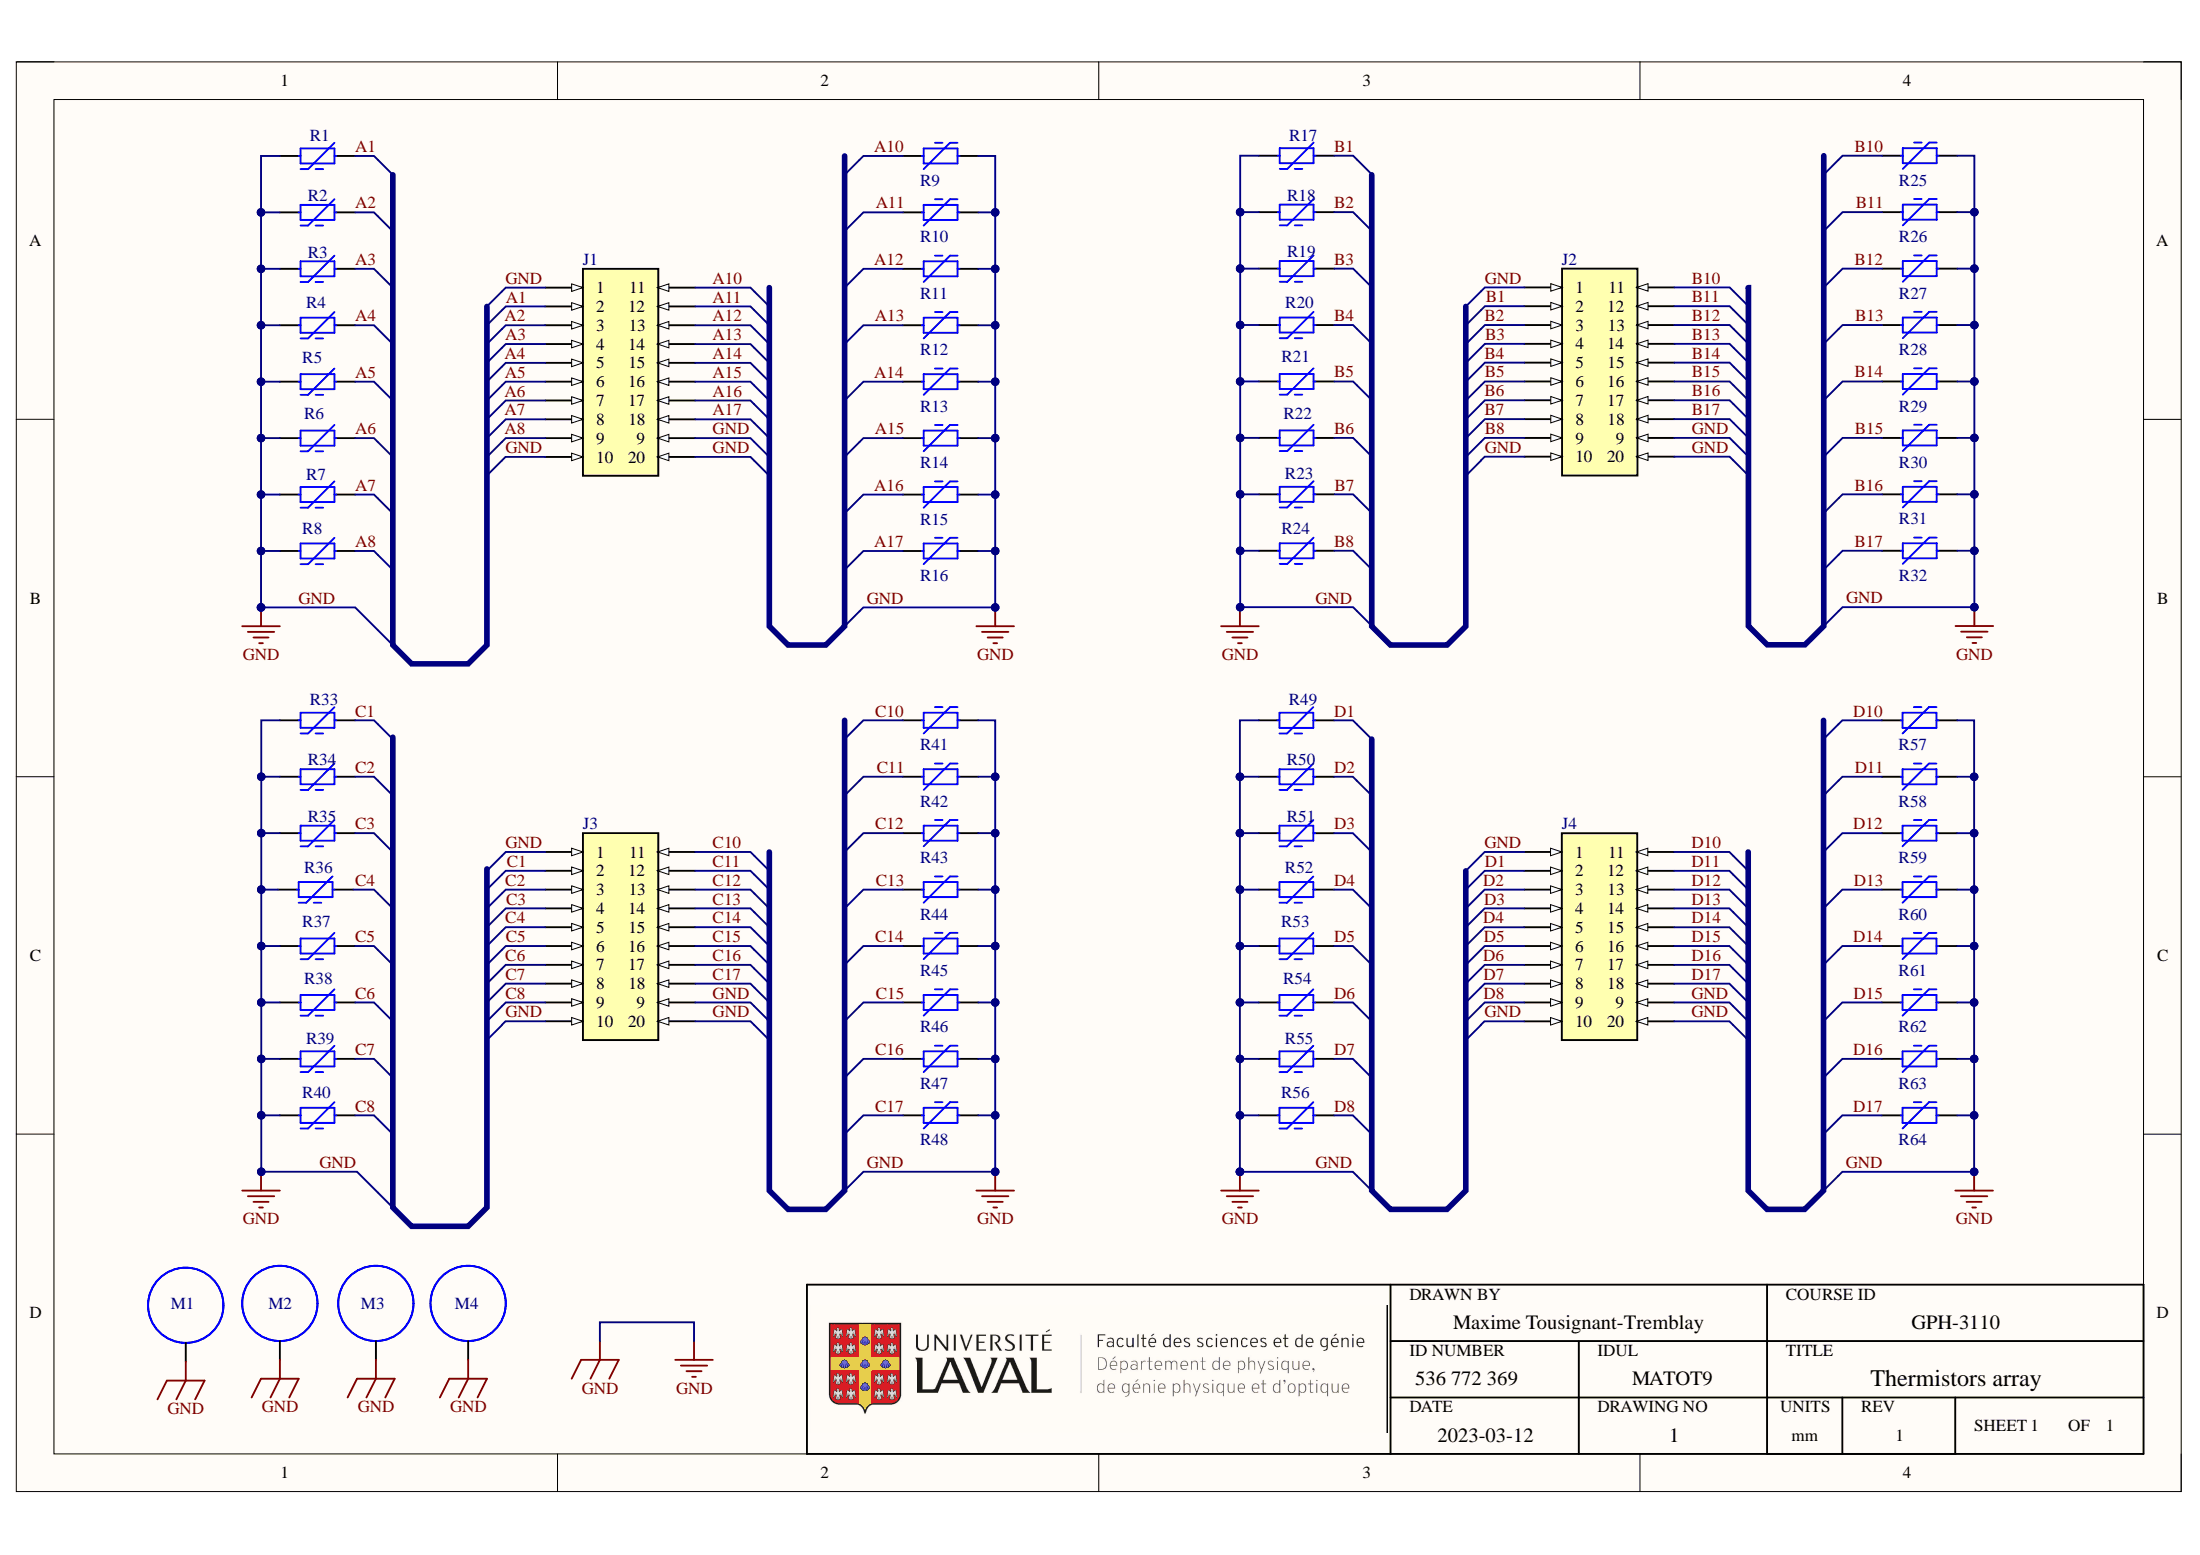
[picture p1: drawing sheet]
# Altium project Thermistors Board.PrjPcb
CAGE_CODE: ?????; CONTRACT_NUMBER: <CONTRACT NO>; CourseID: GPH-3110; DOC_NO_ASSY_DWG: <ASSY DWG NO>; DOC_NO_BOM: <BOM DOC NO>; DOC_NO_FAB_DWG: <FAB DWG NO>; DOC_NO_SCH_DWG: <SCH DWG NO>; ID Number: 536 772 369; IDUL: MATOT9; PCB_2_DEC_TOL: +/-.01; PCB_3_DEC_TOL: +/-.010; PCB_ANG_TOL: +/-1/2; PCB_ASSEMBLY_NO: <PCB ASSY NO>; PCB_CHECKER: - -----; PCB_CHECKER_APP_DATE: --/--/----; PCB_DESIGNER: - -----; PCB_DESIGNER_APP_DATE: --/--/----; PCB_DWG_NO: <PCB DWG NO>; PCB_ENGINEER: - -----; PCB_ENGINEER_APP_DATE: --/--/----; PCB_PART_NUMBER: <PCB PN>; PCB_REV: A; Revision: 1; SCH_REV: A; Units: mm
1 sheet, 72 parts. Net scope: global (net labels, ports and power ports of the same name join across sheets).
Board file: Thermistors Board V2.PcbDoc

## Sheet Thermistors Array.SchDoc: Thermistors Array
size A4; DrawnBy: Maxime Tousignant-Tremblay; Revision: 1; SheetNumber: 1; SheetTotal: 1

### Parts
J1  NPPN102AFCN-RC  [Header Connector 20 Pos 0.079" (2.00mm) - B]  (value not drawn)
J2  NPPN102AFCN-RC  [Header Connector 20 Pos 0.079" (2.00mm) - B]  (value not drawn)
J3  NPPN102AFCN-RC  [Header Connector 20 Pos 0.079" (2.00mm) - B]  (value not drawn)
J4  NPPN102AFCN-RC  [Header Connector 20 Pos 0.079" (2.00mm) - B]  (value not drawn)
M1  971050354  [Standoff Brass M3 5mm SW]  (value not drawn)
M2  971050354  [Standoff Brass M3 5mm SW]  (value not drawn)
M3  971050354  [Standoff Brass M3 5mm SW]  (value not drawn)
M4  971050354  [Standoff Brass M3 5mm SW]  (value not drawn)
R1  NTCLE413E2103F524A  [Thermistors NTC 10K 1% Bead - A]  (value not drawn)
R2  NTCLE413E2103F524A  [Thermistors NTC 10K 1% Bead - A]  (value not drawn)
R3  NTCLE413E2103F524A  [Thermistors NTC 10K 1% Bead - A]  (value not drawn)
R4  NTCLE413E2103F524A  [Thermistors NTC 10K 1% Bead - A]  (value not drawn)
R5  NTCLE413E2103F524A  [Thermistors NTC 10K 1% Bead - A]  (value not drawn)
R6  NTCLE413E2103F524A  [Thermistors NTC 10K 1% Bead - A]  (value not drawn)
R7  NTCLE413E2103F524A  [Thermistors NTC 10K 1% Bead - A]  (value not drawn)
R8  NTCLE413E2103F524A  [Thermistors NTC 10K 1% Bead - A]  (value not drawn)
R9  NTCLE413E2103F524A  [Thermistors NTC 10K 1% Bead - A]  (value not drawn)
R10  NTCLE413E2103F524A  [Thermistors NTC 10K 1% Bead - A]  (value not drawn)
R11  NTCLE413E2103F524A  [Thermistors NTC 10K 1% Bead - A]  (value not drawn)
R12  NTCLE413E2103F524A  [Thermistors NTC 10K 1% Bead - A]  (value not drawn)
R13  NTCLE413E2103F524A  [Thermistors NTC 10K 1% Bead - A]  (value not drawn)
R14  NTCLE413E2103F524A  [Thermistors NTC 10K 1% Bead - A]  (value not drawn)
R15  NTCLE413E2103F524A  [Thermistors NTC 10K 1% Bead - A]  (value not drawn)
R16  NTCLE413E2103F524A  [Thermistors NTC 10K 1% Bead - A]  (value not drawn)
R17  NTCLE413E2103F524A  [Thermistors NTC 10K 1% Bead - A]  (value not drawn)
R18  NTCLE413E2103F524A  [Thermistors NTC 10K 1% Bead - A]  (value not drawn)
R19  NTCLE413E2103F524A  [Thermistors NTC 10K 1% Bead - A]  (value not drawn)
R20  NTCLE413E2103F524A  [Thermistors NTC 10K 1% Bead - A]  (value not drawn)
R21  NTCLE413E2103F524A  [Thermistors NTC 10K 1% Bead - A]  (value not drawn)
R22  NTCLE413E2103F524A  [Thermistors NTC 10K 1% Bead - A]  (value not drawn)
R23  NTCLE413E2103F524A  [Thermistors NTC 10K 1% Bead - A]  (value not drawn)
R24  NTCLE413E2103F524A  [Thermistors NTC 10K 1% Bead - A]  (value not drawn)
R25  NTCLE413E2103F524A  [Thermistors NTC 10K 1% Bead - A]  (value not drawn)
R26  NTCLE413E2103F524A  [Thermistors NTC 10K 1% Bead - A]  (value not drawn)
R27  NTCLE413E2103F524A  [Thermistors NTC 10K 1% Bead - A]  (value not drawn)
R28  NTCLE413E2103F524A  [Thermistors NTC 10K 1% Bead - A]  (value not drawn)
R29  NTCLE413E2103F524A  [Thermistors NTC 10K 1% Bead - A]  (value not drawn)
R30  NTCLE413E2103F524A  [Thermistors NTC 10K 1% Bead - A]  (value not drawn)
R31  NTCLE413E2103F524A  [Thermistors NTC 10K 1% Bead - A]  (value not drawn)
R32  NTCLE413E2103F524A  [Thermistors NTC 10K 1% Bead - A]  (value not drawn)
R33  NTCLE413E2103F524A  [Thermistors NTC 10K 1% Bead - A]  (value not drawn)
R34  NTCLE413E2103F524A  [Thermistors NTC 10K 1% Bead - A]  (value not drawn)
R35  NTCLE413E2103F524A  [Thermistors NTC 10K 1% Bead - A]  (value not drawn)
R36  NTCLE413E2103F524A  [Thermistors NTC 10K 1% Bead - A]  (value not drawn)
R37  NTCLE413E2103F524A  [Thermistors NTC 10K 1% Bead - A]  (value not drawn)
R38  NTCLE413E2103F524A  [Thermistors NTC 10K 1% Bead - A]  (value not drawn)
R39  NTCLE413E2103F524A  [Thermistors NTC 10K 1% Bead - A]  (value not drawn)
R40  NTCLE413E2103F524A  [Thermistors NTC 10K 1% Bead - A]  (value not drawn)
R41  NTCLE413E2103F524A  [Thermistors NTC 10K 1% Bead - A]  (value not drawn)
R42  NTCLE413E2103F524A  [Thermistors NTC 10K 1% Bead - A]  (value not drawn)
R43  NTCLE413E2103F524A  [Thermistors NTC 10K 1% Bead - A]  (value not drawn)
R44  NTCLE413E2103F524A  [Thermistors NTC 10K 1% Bead - A]  (value not drawn)
R45  NTCLE413E2103F524A  [Thermistors NTC 10K 1% Bead - A]  (value not drawn)
R46  NTCLE413E2103F524A  [Thermistors NTC 10K 1% Bead - A]  (value not drawn)
R47  NTCLE413E2103F524A  [Thermistors NTC 10K 1% Bead - A]  (value not drawn)
R48  NTCLE413E2103F524A  [Thermistors NTC 10K 1% Bead - A]  (value not drawn)
R49  NTCLE413E2103F524A  [Thermistors NTC 10K 1% Bead - A]  (value not drawn)
R50  NTCLE413E2103F524A  [Thermistors NTC 10K 1% Bead - A]  (value not drawn)
R51  NTCLE413E2103F524A  [Thermistors NTC 10K 1% Bead - A]  (value not drawn)
R52  NTCLE413E2103F524A  [Thermistors NTC 10K 1% Bead - A]  (value not drawn)
R53  NTCLE413E2103F524A  [Thermistors NTC 10K 1% Bead - A]  (value not drawn)
R54  NTCLE413E2103F524A  [Thermistors NTC 10K 1% Bead - A]  (value not drawn)
R55  NTCLE413E2103F524A  [Thermistors NTC 10K 1% Bead - A]  (value not drawn)
R56  NTCLE413E2103F524A  [Thermistors NTC 10K 1% Bead - A]  (value not drawn)
R57  NTCLE413E2103F524A  [Thermistors NTC 10K 1% Bead - A]  (value not drawn)
R58  NTCLE413E2103F524A  [Thermistors NTC 10K 1% Bead - A]  (value not drawn)
R59  NTCLE413E2103F524A  [Thermistors NTC 10K 1% Bead - A]  (value not drawn)
R60  NTCLE413E2103F524A  [Thermistors NTC 10K 1% Bead - A]  (value not drawn)
R61  NTCLE413E2103F524A  [Thermistors NTC 10K 1% Bead - A]  (value not drawn)
R62  NTCLE413E2103F524A  [Thermistors NTC 10K 1% Bead - A]  (value not drawn)
R63  NTCLE413E2103F524A  [Thermistors NTC 10K 1% Bead - A]  (value not drawn)
R64  NTCLE413E2103F524A  [Thermistors NTC 10K 1% Bead - A]  (value not drawn)

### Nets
GND: J1.1 J1.10 J1.19(9) J1.20 J2.1 J2.10 J2.19(9) J2.20 J3.1 J3.10 J3.19(9) J3.20 J4.1 J4.10 J4.19(9) J4.20 M1.1(CGND) M2.1(CGND) M3.1(CGND) M4.1(CGND) R1.1 R2.1 R3.1 R4.1 R5.1 R6.1 R7.1 R8.1 R9.1 R10.1 R11.1 R12.1 R13.1 R14.1 R15.1 R16.1 R17.1 R18.1 R19.1 R20.1 R21.1 R22.1 R23.1 R24.1 R25.1 R26.1 R27.1 R28.1 R29.1 R30.1 R31.1 R32.1 R33.1 R34.1 R35.1 R36.1 R37.1 R38.1 R39.1 R40.1 R41.1 R42.1 R43.1 R44.1 R45.1 R46.1 R47.1 R48.1 R49.1 R50.1 R51.1 R52.1 R53.1 R54.1 R55.1 R56.1 R57.1 R58.1 R59.1 R60.1 R61.1 R62.1 R63.1 R64.1
A1: J1.2 R1.2
A2: J1.3 R2.2
A3: J1.4 R3.2
A4: J1.5 R4.2
A5: J1.6 R5.2
A6: J1.7 R6.2
A7: J1.8 R7.2
A8: J1.9 R8.2
A10: J1.11 R9.2
A11: J1.12 R10.2
A12: J1.13 R11.2
A13: J1.14 R12.2
A14: J1.15 R13.2
A15: J1.16 R14.2
A16: J1.17 R15.2
A17: J1.18 R16.2
B1: J2.2 R17.2
B2: J2.3 R18.2
B3: J2.4 R19.2
B4: J2.5 R20.2
B5: J2.6 R21.2
B6: J2.7 R22.2
B7: J2.8 R23.2
B8: J2.9 R24.2
B10: J2.11 R25.2
B11: J2.12 R26.2
B12: J2.13 R27.2
B13: J2.14 R28.2
B14: J2.15 R29.2
B15: J2.16 R30.2
B16: J2.17 R31.2
B17: J2.18 R32.2
C1: J3.2 R33.2
C2: J3.3 R34.2
C3: J3.4 R35.2
C4: J3.5 R36.2
C5: J3.6 R37.2
C6: J3.7 R38.2
C7: J3.8 R39.2
C8: J3.9 R40.2
C10: J3.11 R41.2
C11: J3.12 R42.2
C12: J3.13 R43.2
C13: J3.14 R44.2
C14: J3.15 R45.2
C15: J3.16 R46.2
C16: J3.17 R47.2
C17: J3.18 R48.2
D1: J4.2 R49.2
D2: J4.3 R50.2
D3: J4.4 R51.2
D4: J4.5 R52.2
D5: J4.6 R53.2
D6: J4.7 R54.2
D7: J4.8 R55.2
D8: J4.9 R56.2
D10: J4.11 R57.2
D11: J4.12 R58.2
D12: J4.13 R59.2
D13: J4.14 R60.2
D14: J4.15 R61.2
D15: J4.16 R62.2
D16: J4.17 R63.2
D17: J4.18 R64.2
